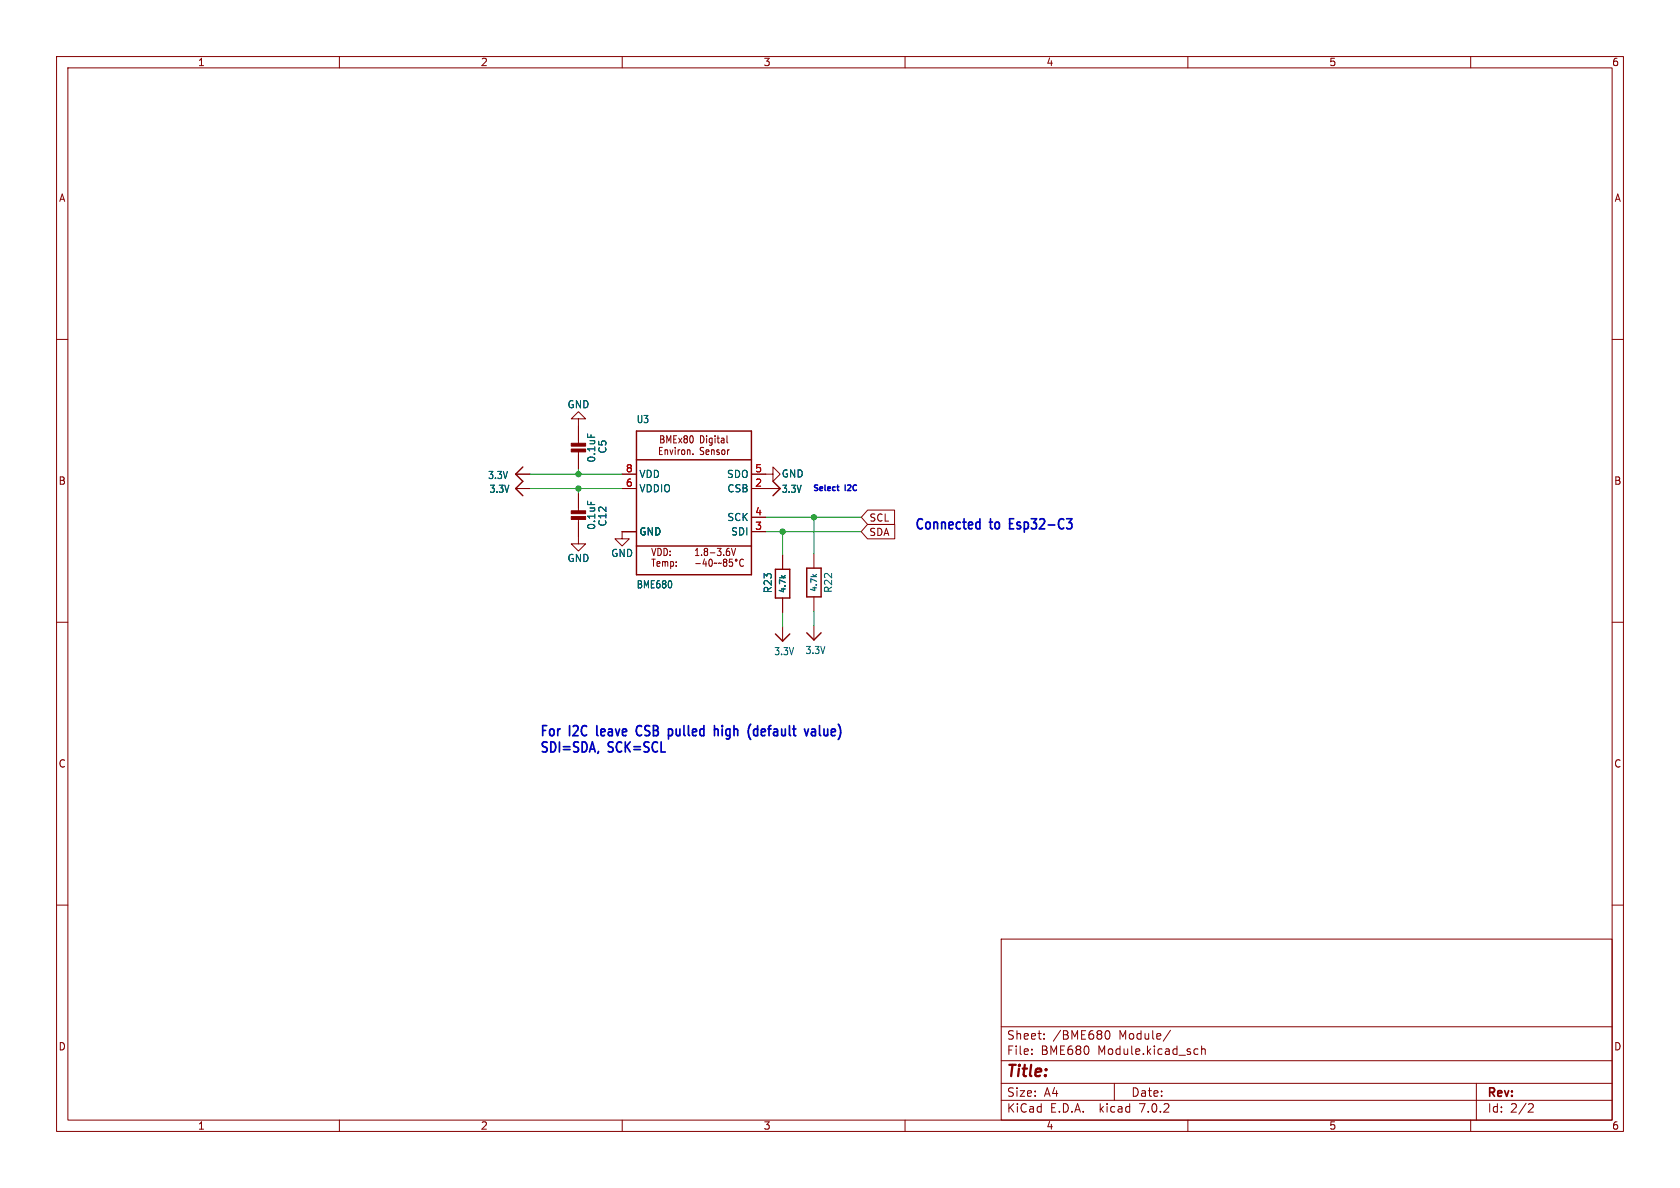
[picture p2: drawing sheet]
<svg xmlns="http://www.w3.org/2000/svg" width="297mm" height="210mm" viewBox="0 0 297 210" stroke-linecap="round" stroke-linejoin="round" font-family="sans-serif">
<g fill="none" stroke="#840000" stroke-width=".18">
<path d="M10 10h277v190h-277zM12 12h273v186h-273zM60 10v2M110 10v2M160 10v2M210 10v2M260 10v2M10 60h2M285 60h2M102.3 74h1.2l-1.2-1.2-1.3 1.2h1.3v4.6M102.3 79.6v3.3M116.6 79.7h.4"/>
<path d="M116.8 77h.4l.2 .3-.2 .3 .2 .2v.3l-.2 .2h-.4zM116.8 77.6h.4M117.1 79.1h-.5v1.3h.5M117.6 79.5v.9M117.6 79.6l.1-.1 .3 .1v.8M117.9 78.3v-1.3l.3 .9 .4-.9v1.3M118.4 79.5l.3 .9 .3-.9M119.1 77.6h.4M119.4 79.1v.1M119.4 79.5v.9M119.6 77h-.5v1.3h.5M119.9 79.5v.9"/>
<path d="M120 77.5l.5 .8M120.2 79.5l-.3 .3M120.5 77.5l-.5 .8M120.6 79.6l.3-.1 .2 .3v.3l-.2 .3-.3-.1-.1-.2zM121.1 77.6l-.2 .2 .1 .4 .1 .1h.2l.2-.2v-.4l-.2-.1M121.1 77.6l-.2-.3 .2-.3h.2l.2 .3-.2 .3M121.1 77.6h.2M121.5 79.5v.9M121.5 79.6l.2-.1 .2 .1 .1 .8M122.1 77.1l.1-.1a.72 .72 0 0 1 0 1.3 .94 .94 0 0 1-.1-1.2zM123.8 77a.67 .67 0 0 1 .7 .5 .67 .67 0 0 1-.3 .7l-.4 .1zM124.4 79.1h-.4l-.2 .1v.4l.5 .2 .1 .3-.2 .3-.4-.1"/>
<path d="M124.8 79.9l.5-.1v-.2l-.3-.1-.2 .2 .1 .6h.4M124.9 77v.1M124.9 77.5v.8M125.8 79.6l.1-.1 .3 .1 .1 .8M125.8 79.5v.9M125.9 77.5v1l-.2 .2h-.3M125.9 77.5h-.3l-.2 .2 .1 .5h.4M126.4 77v.1M126.4 77.5v.8M126.8 77.5h.4M126.9 77v1.1l.3 .2M127.1 79.6l-.2-.1-.2 .2 .1 .2 .3 .1v.3h-.4"/>
<path d="M127.5 77.5h.5v.8M127.7 79.6l.3-.1 .2 .3v.3l-.2 .3-.3-.1-.1-.2zM128 77.8h-.4l-.1 .2 .1 .3 .4-.1M128.5 77v1.1l.2 .2M128.6 79.5v.9M128.9 79.5l-.3 .3M91.2 86.4h2.5M91.2 83.8h2.5M102.3 91.6v4.5h-1.3l1.3 1.3 1.2-1.3h-1.2M102.3 87.2v3.4M110 86.4h2.5M110 83.8h2.5"/>
<path d="M112.5 94h-2.5v1.3h1.3l-1.3 1.2-1.3-1.2h1.3M122.5 80.2v.2M123 99.6h.8M124.5 98.8l-.2 .9h.7M124.8 99.3v.8M125.4 99.1l-.1 .5 .3 .5 .3-.2v-.8M126.8 99.5l-.6 .1M127.5 99.5l-.5 .1M127.9 99.1l.2 .3M128.1 99.4l-.2 .2v.3l.2 .2h.3l.1-.2v-.3l-.2-.2M128.1 99.4h.2M128.5 99.1l-.2 .3"/>
<path d="M128.9 97.5l.1 .2-.1 .4M129.3 96.9l.4 1.3 .3-1.3M129.5 98.8h-.5l-.1 .6 .2-.1 .3 .1 .1 .6-.2 .1-.4-.1M131.4 99v-.1a.62 .62 0 0 0-.7 .5 .62 .62 0 0 0 .4 .7l.3-.1M132.8 83.8h3.9v-1.2l1.2 1.2-1.2 1.3v-1.3M132.8 86.4h5.1M132.8 94h2.6M132.8 91.4h2.6M138.4 98.1v2.5M143.9 97.9v2.5M153.4 92.7h4.8v2.6h-4.8l-1.2-1.3zM153.4 90.2h4.7v2.5h-4.7l-1.1-1.3z"/>
<path d="M10 110h2M138.4 105.7v2.6M138.4 110.8v2.5M143.9 105.5v2.6M143.9 110.6v2.5M285 110h2M10 160h2M285 160h2M177 166h108v32h-108zM60 198v2M110 198v2M160 198v2"/>
<path d="M177 194.5h108M177 191.5h108M177 187.5h108M177 181.5h108M182.4 186.3v.1M182.4 185.5v.1M184.6 183.6v.1M184.6 182.8v.1M195.4 182.8l.1-.5 .2-.1a.81 .81 0 0 1 .6 .6 .81 .81 0 0 1-.3 .8h-.4l-.2-.5M197 191.5v3M206.9 182.1l-1.3 2M210 198v2"/>
<path d="M211.4 185.4l.4 .1M211.8 186.3l-.4 .1M212.4 185.5l.2-.1 .4 .1 .1 .9M212.4 184.9v1.5M260 198v2M261 191.5v6.5M270.4 195.1l.5 .1 .2 .3-1 1.1h1"/>
<circle cx="130.2" cy="99" r=".17"/>
</g>
<path d="M112.5 76.2h20.3v25.4h-20.3zM92.4 82.6l-1.2 1.2 1.2 1.3-1.2 1.3 1.2 1.2M112.5 81.3h20.3M112.5 96.5h20.3M136.7 85.1l1.2 1.3-1.2 1.2M137.1 112.1l1.3 1.2 1.2-1.2M137.1 100.6h2.5v5.1h-2.5zM142.6 100.4h2.6v5.1h-2.6zM142.6 111.9l1.3 1.2 1.3-1.2" fill="none" stroke="#840000" stroke-width=".25"/>
<g fill="#840000" stroke="#840000" stroke-width=".18">
<path d="M101 90.3h2.5v.5h-2.5z"/>
<path d="M101 91.3h2.5v.5h-2.5z"/>
<path d="M101 79.4h2.5v.5h-2.5z"/>
<path d="M101 78.4h2.5v.5h-2.5z"/>
</g>
<path d="M103.9 76.7v.6M103.9 88.6v.6" fill="none" stroke="#006464" stroke-width=".18"/>
<path d="M147.9 86.1h.4M148.1 85.7v.9l.2 .1" fill="none" stroke="#0000c2" stroke-width=".25"/>
<path d="M172.8 92.3l.4 .1M173.2 91.7v1.8M173.2 93.4l-.4 .1M188.6 91.7h.9l-.5 .7a.41 .41 0 0 1 .5 .3l-.1 .7-.6 .1M113 128.3a1.03 1.03 0 0 0 0 1.7M126.5 128.9h.4l.1 .2v.9M133.4 128.9h.5M133.4 130h.5M143.5 128.9h.6l.1 1.1M144.2 129.3l-.5 .1a.37 .37 0 0 0-.3 .3 .37 .37 0 0 0 .3 .3h.5" fill="none" stroke="#0000c2" stroke-width=".3"/>
<path d="M93.7 83.8h16.3M93.7 86.4h16.3M102.3 82.9v.9M102.3 86.4v.8M135.4 94h16.8M135.4 91.4h16.9M138.4 94v4.1M143.9 91.4v6.5M138.4 108.3v2.5M143.9 108.1v2.5" fill="none" stroke="#009600" stroke-width=".18"/>
<g fill="#009600" stroke="#009600" stroke-width=".18">
<circle cx="138.4" cy="94" r=".46"/>
<circle cx="143.9" cy="91.4" r=".46"/>
<circle cx="102.3" cy="86.4" r=".46"/>
<circle cx="102.3" cy="83.8" r=".46"/>
</g>
<text font-size="2.8" fill="#840000" x="178" y="190.8">Title:</text>
<g font-size="2.5" fill="#0000c2">
<text x="161.4" y="93.7">Connected</text>
<text x="174.7" y="93.7">to</text>
<text x="178.6" y="93.7">Esp32-C3</text>
<text x="95.6" y="130.3">For</text>
<text x="100.8" y="130.3">I2C</text>
<text x="106.1" y="130.3">leave</text>
<text x="113.6" y="130.3">CSB pulled</text>
<text x="128.2" y="130.3">high</text>
<text x="134.6" y="130.3">(default</text>
<text x="145.2" y="130.3">value)</text>
<text x="95.6" y="133.1">SDI=SDA,</text>
<text x="107.7" y="133.1">SCK=SCL</text>
</g>
<g font-size="2.1" fill="#840000">
<text x="178" y="183.9">Sheet:</text>
<text x="186.2" y="183.9">/BME680</text>
<text x="197.8" y="183.9">Module/</text>
<text x="178" y="186.6">File:</text>
<text x="184" y="186.6">BME680</text>
<text x="194.1" y="186.6">Module.kicad_sch</text>
<text x="178" y="196.8">KiCad</text>
<text x="178" y="194">Size:</text>
<text x="184.6" y="194">A4</text>
<text x="185.7" y="196.8">E.D.A.</text>
<text x="194.4" y="196.8">kicad</text>
<text x="200" y="194">Date:</text>
<text x="201.5" y="196.8">7.0.2</text>
<text x="263" y="194.2">Rev:</text>
<text x="263" y="196.8">Id:</text>
<text x="267" y="196.8">2/2</text>
</g>
<g font-size="1.8" fill="#840000">
<text x="35" y="11.8">1</text>
<text x="85" y="11.8">2</text>
<text x="135" y="11.8">3</text>
<text x="185" y="11.8">4</text>
<text x="235" y="11.8">5</text>
<text x="285" y="11.8">6</text>
<text x="10.4" y="35.8">A</text>
<text x="285.4" y="35.8">A</text>
<text x="10.3" y="85.8">B</text>
<text x="285.3" y="85.8">B</text>
<text x="153.7" y="94.9">SDA</text>
<text x="153.7" y="92.4">SCL</text>
<text x="115" y="100.4">Temp:</text>
<text x="115" y="98.4">VDD:</text>
<text x="122.7" y="98.4">1.8-3.6V</text>
<text x="10.3" y="135.8">C</text>
<text x="285.3" y="135.8">C</text>
<text x="10.3" y="185.8">D</text>
<text x="285.3" y="185.8">D</text>
<text x="35" y="199.8">1</text>
<text x="85" y="199.8">2</text>
<text x="135" y="199.8">3</text>
<text x="185" y="199.8">4</text>
<text x="235" y="199.8">5</text>
<text x="285" y="199.8">6</text>
</g>
<g font-size="1.8" fill="#006464">
<text x="100.3" y="72.3">GND</text>
<text x="112.5" y="75">U3</text>
<text x="105.4" y="81.8" transform="rotate(-90 105.4 81.8)">0.1uF</text>
<text x="107.4" y="80.2" transform="rotate(-90 107.4 80.2)">C5</text>
<text x="86.2" y="84.8">3.3V</text>
<text x="86.5" y="87.3">3.3V</text>
<text x="113" y="87.2">VDDIO</text>
<text x="113" y="84.6">VDD</text>
<text x="128.4" y="84.6">SDO</text>
<text x="128.5" y="87.2">CSB</text>
<text x="138.1" y="84.6">GND</text>
<text x="138.2" y="87.3">3.3V</text>
<text x="105.4" y="93.7" transform="rotate(-90 105.4 93.7)">0.1uF</text>
<text x="107.4" y="93.1" transform="rotate(-90 107.4 93.1)">C12</text>
<text x="113" y="94.8">GND</text>
<text x="128.5" y="92.3">SCK</text>
<text x="129.1" y="94.8">SDI</text>
<text x="100.3" y="99.5">GND</text>
<text x="108" y="98.6">GND</text>
<text x="112.5" y="104.2">BME680</text>
<text x="136.6" y="104.9" transform="rotate(-90 136.6 104.9)">R23</text>
<text x="147.3" y="104.9" transform="rotate(-90 147.3 104.9)">R22</text>
<text x="136.8" y="116">3.3V</text>
<text x="142.3" y="115.8">3.3V</text>
</g>
<g font-size="1.8" fill="#a90000">
<text x="110.6" y="83.6">8</text>
<text x="133.4" y="83.6">5</text>
<text x="110.6" y="86.1">6</text>
<text x="133.4" y="86.1">2</text>
<text x="133.4" y="93.7">3</text>
<text x="133.4" y="91.2">4</text>
</g>
<g font-size="1.4" fill="#0000c2">
<text x="143.4" y="86.8">Select</text>
<text x="149.2" y="86.8">I2C</text>
</g>
<g font-size="1.4" fill="#006464">
<text x="139.1" y="104.9" transform="rotate(-90 139.1 104.9)">4.7k</text>
<text x="144.7" y="104.7" transform="rotate(-90 144.7 104.7)">4.7k</text>
</g>
</svg>
